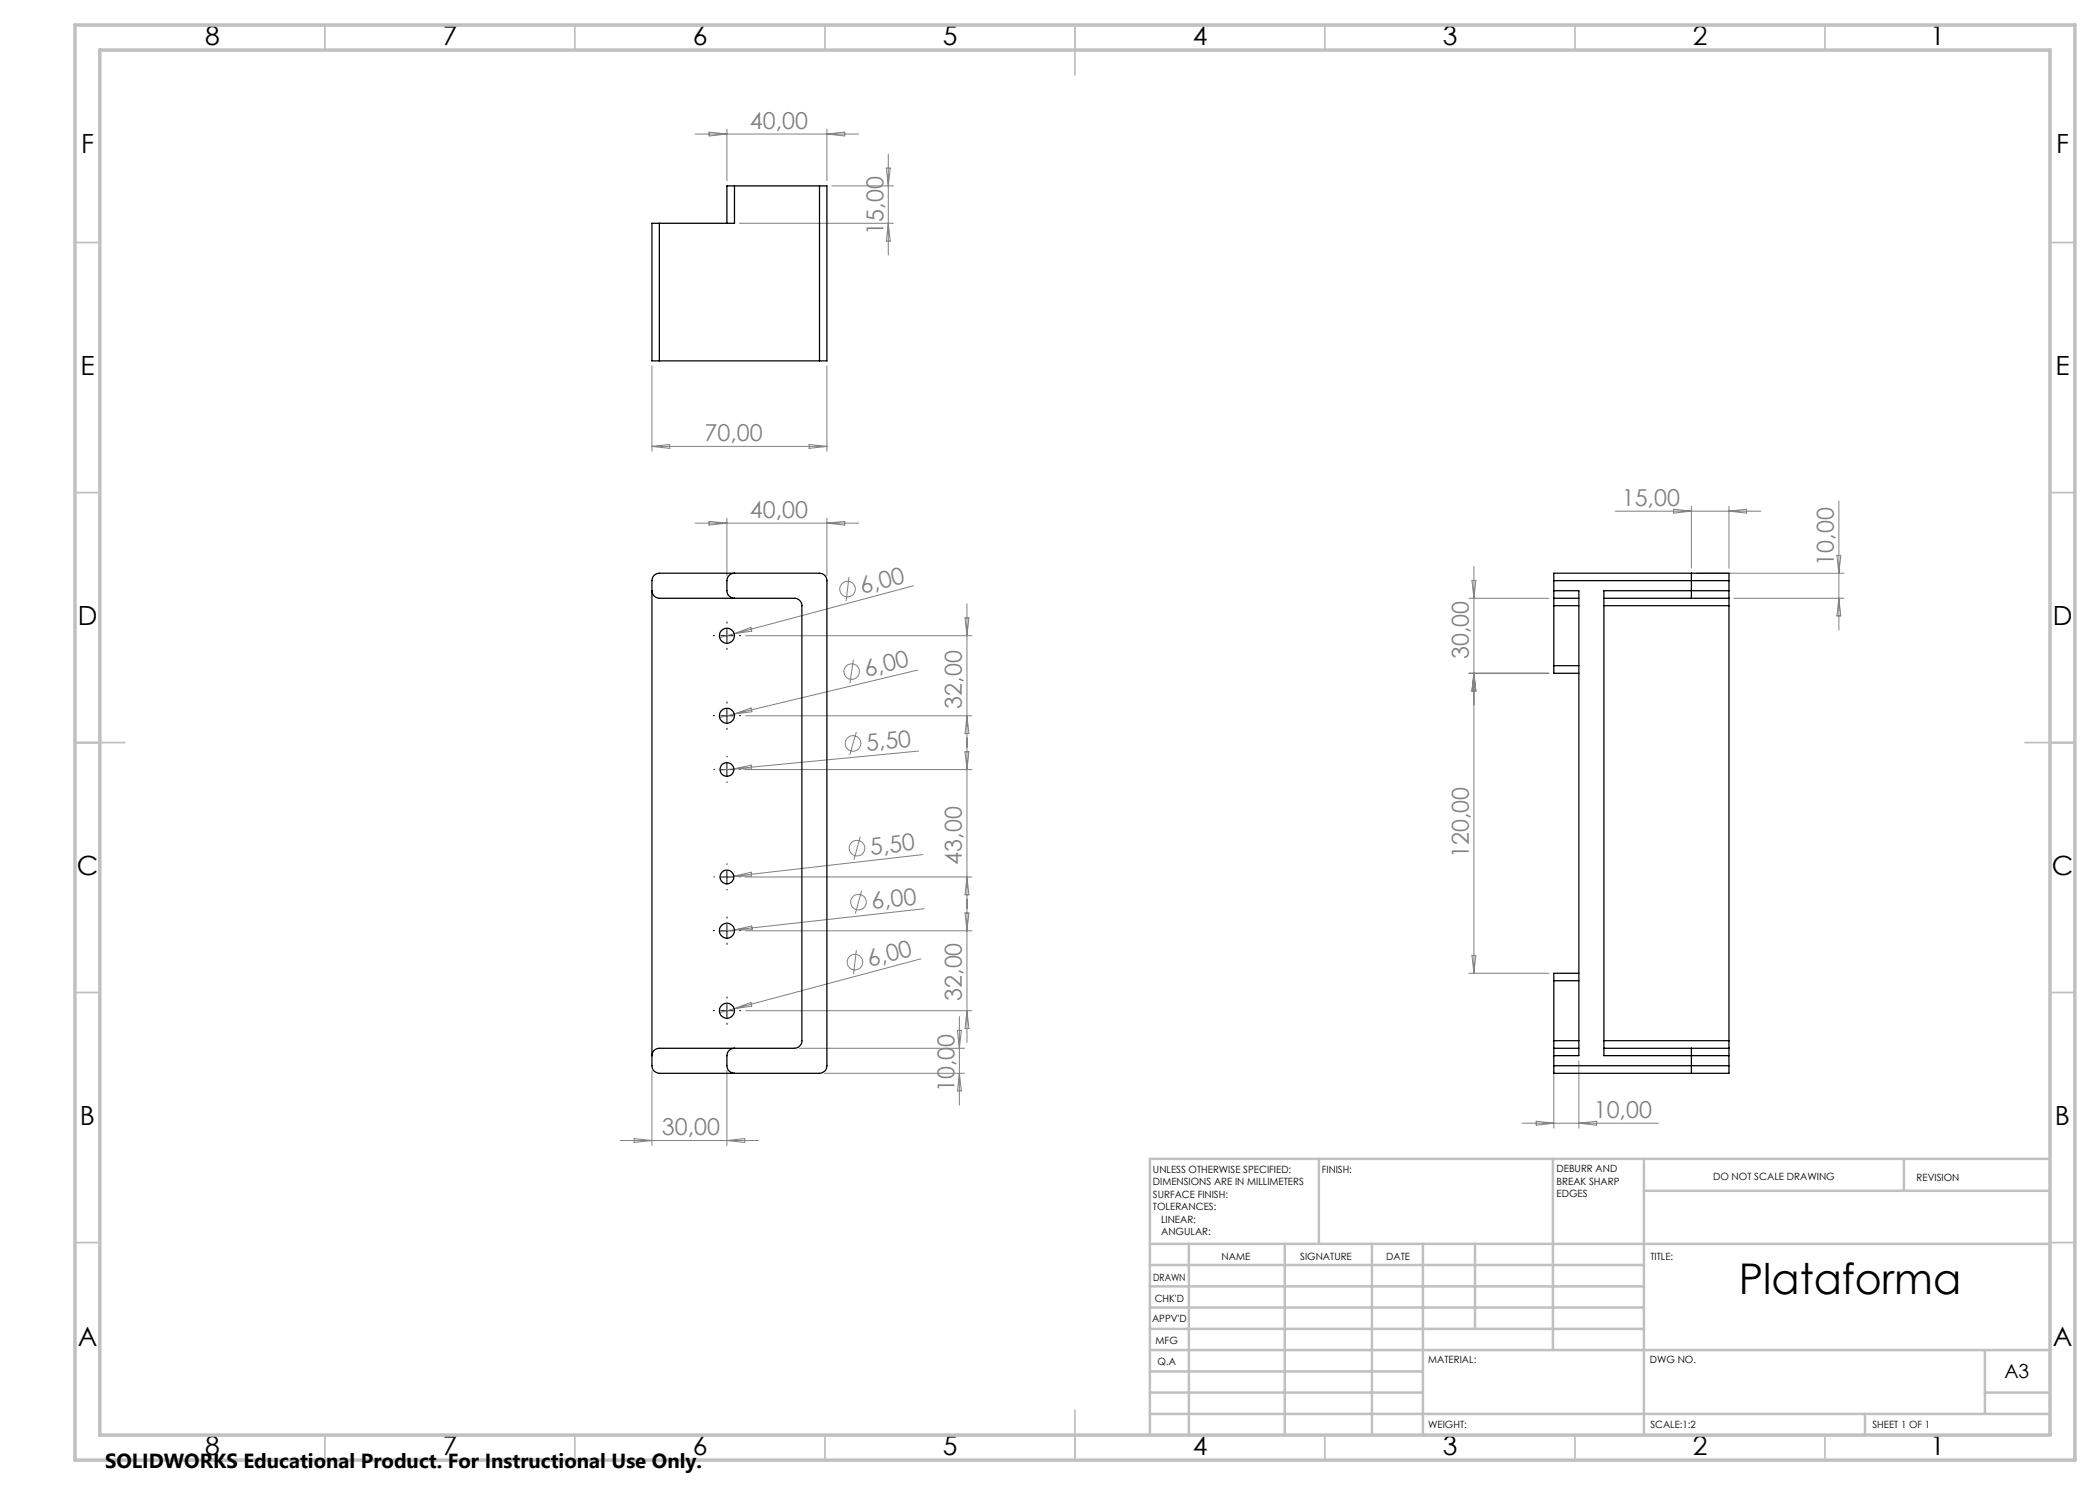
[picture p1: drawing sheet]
<svg xmlns="http://www.w3.org/2000/svg" width="420mm" height="297mm" viewBox="0 0 420 297" stroke-linecap="round" stroke-linejoin="round" font-family="sans-serif">
<g fill="none" stroke="#808080" stroke-width=".2">
<path d="M139 26.8h32.7M141.8 26.4l3.6 .4-3.6 .4zM145.4 25.8v10.4M165.4 25.8v10.4M165.4 26.8l3.5-.4v.8zM166.4 37.2h12.3M177.3 33.6h.7l-.3 3.6zM177.7 30.8v20.2M147.9 44.7h30.8M177.7 44.7l.3 3.5h-.7zM130.4 73.2v17.1M165.4 73.2v17.1"/>
<path d="M130.4 89.3h35M130.4 89.3l3.5-.4v.8zM161.8 88.9l3.6 .4-3.6 .4zM139 104.6h32.7M141.8 104.3l3.6 .3-3.6 .4zM145.4 103.6v11.5M165.4 103.6v11.5M165.4 104.6l3.5-.3v.7zM169.8 115.4l-.6 4.8M182.7 117.2l-38.8 10.3M293.8 119.7h16M294.4 116.1h.8l-.4 3.6z"/>
<path d="M294.8 113.3v81.4M323 102.2h29.1M334.7 101.8l3.6 .4-3.6 .4zM338.3 101.2v12.5M339.3 114.6h29.5M345.8 101.2v12.5M345.8 102.2l3.5-.4v.8zM346.8 119.7h22M367.4 111.1h.8l-.4 3.5zM367.8 100.2v25.8M367.8 119.7l.4 3.5h-.8zM146.8 126.7l3.4-1.2 .2 .7z"/>
<path d="M149.1 127.1h45.3M170.7 131.9l-.7 4.8M183.5 134l-36.7 8.8M193 123.6h.8l-.4 3.5zM193.4 120.8v87.7M293.8 134.7h16M294.8 134.7l.4 3.5h-.8zM146.8 153.8l-2.8 .2M146.8 153.8l3.4-.8 .1 .8zM146.8 142.8l-2.9 .7M146.8 142.8l3.4-1.2 .2 .7zM149 153.9h45.4"/>
<path d="M149.1 143.2h45.3M171.3 146.4l-1.4 4.6M183.7 150.2l-36.9 3.6M193 150.4h.8l-.4 3.5zM193.4 143.2l.4 3.5h-.8zM146.8 175.3l-2.8 .2M146.8 175.3l3.4-.9 .1 .8zM149 175.4h45.4M172 167.3l-1.2 4.6M172.3 178.1l-1.2 4.6M184.5 170.9l-37.7 4.4M193.4 175.4l.4 3.6h-.8z"/>
<path d="M146.9 186l-3 .3M146.9 186l3.5-.8 .1 .8zM149.1 186.2h45.3M171.3 190l-.6 4.8M184.2 191.8l-40.3 10.7M184.8 181.7l-37.9 4.3M193 182.6h.8l-.4 3.6zM293.8 194.7h16M294.4 191.1h.8l-.4 3.6zM130.4 214.1v15M145.4 214.1v15M146.8 201.8l3.4-1.3 .2 .7z"/>
<path d="M149.1 202.1h45.3M159.9 209.7h33M164.9 214.7h28M191.5 206.1h.8l-.4 3.6zM191.9 203.3v17.7M191.9 214.7l.4 3.5h-.8zM193.4 202.1l.4 3.6h-.8zM310.8 214.1v11.5M315.8 212.2v13.4M124 228.1h27.7M126.8 227.7l3.6 .4-3.6 .4zM145.4 228.1l3.5-.4v.8z"/>
<path d="M304.4 224.6h27.3M307.2 224.3l3.6 .3-3.6 .4zM315.8 224.6l3.5-.3v.7z"/>
<circle cx="169.5" cy="117.8" r="1.56"/>
<circle cx="170.3" cy="134.3" r="1.56"/>
<circle cx="170.6" cy="148.7" r="1.55"/>
<circle cx="171.4" cy="169.6" r="1.56"/>
<circle cx="171" cy="192.4" r="1.55"/>
<circle cx="171.7" cy="180.4" r="1.57"/>
</g>
<g fill="none" stroke="#000" stroke-width=".2" stroke-dasharray="15.2 1.3 1.3 1.3">
<path d="M142.9 127.1h-.2M145.4 124.6v-.2M145.4 129.6v.3M147.9 127.1h.3M142.9 153.9h-.1M142.9 143.1h-.2M145.4 151.4v-.1M145.4 156.4v.1M145.4 140.6v-.2M145.4 145.6v.3M147.9 153.9h.1M147.9 143.1h.3"/>
<path d="M142.9 175.4h-.1M145.4 172.9v-.1M145.4 177.9v.1M147.9 175.4h.1M142.9 186.1h-.2M145.4 183.6v-.2M145.4 188.6v.3M145.4 199.6v-.2M147.9 186.1h.3M142.9 202.1h-.2M145.4 204.6v.3M147.9 202.1h.3"/>
</g>
<path d="M144.1 127.1h2.5M145.4 125.9v2.5M144.1 153.9h2.5M144.1 143.2h2.5M145.4 141.9v2.5M145.4 152.6v2.5M144.1 175.4h2.5M145.4 174.2v2.4M144.1 186.2h2.5M145.4 184.9v2.5M144.1 202.1h2.5M145.4 200.9v2.5" fill="none" stroke="#000" stroke-width=".2"/>
<g fill="none" stroke="#c0c0c0" stroke-width=".35">
<path d="M65 5v5M115 5v5M165 5v5M215 5v10M265 5v5M315 5v5M365 5v5M15 48.5h5M410 48.5h5M15 98.5h5M410 98.5h5M15 148.5h10"/>
<path d="M405 148.5h10M15 198.5h5M410 198.5h5M15 248.5h5M410 248.5h5M65 287v5M115 287v5M165 287v5M215 282v10M265 287v5M315 287v5M365 287v5"/>
</g>
<g fill="none" stroke="#c0c0c0" stroke-width=".5">
<path d="M263.8 231.8v17M310.6 231.8v38.2M328.8 231.8v55.2M328.8 238.2h81.2M380.8 231.8v6.4M410 231.8h-180v55.2M230 248.8h180M230 257.3h98.8M230 253h98.8M237.8 248.8v38.2M257 248.8v38.2M274.4 248.8v38.2"/>
<path d="M284.6 248.8v38.2M295 248.8v17M230 265.8h98.8M230 261.5h98.8M230 278.5h54.6M230 274.3h54.6M230 270h180M397 278.5h13M397 270v12.8M230 282.8h180M373 282.8v4.2"/>
</g>
<path d="M15 5h400v287h-400zM20 10h390v277h-390z" fill="none" stroke="#c0c0c0" stroke-width=".7"/>
<g fill="none" stroke="#000" stroke-width=".25">
<path d="M146.9 37.2h-1.5v7.5M146.9 37.2v7.5h-15M146.9 37.2h17M163.9 37.2h1.5v35h-1.5M163.9 37.2v35M131.9 44.7h-1.5v27.5h1.5M131.9 44.7v27.5M131.9 72.2h32M130.4 118.1a1.51 1.51 0 0 0 1.5 1.6h27a1.45 1.45 0 0 1 1.5 1.4v87a1.51 1.51 0 0 1-1.5 1.6h-27a1.45 1.45 0 0 0-1.5 1.4M130.8 115.1l.5-.3 .6-.2h32a1.45 1.45 0 0 1 1.5 1.5v97a1.51 1.51 0 0 1-1.5 1.6h-32a1.51 1.51 0 0 1-1.5-1.6v-97l.1-.5zM146.9 114.6a1.51 1.51 0 0 0-1.5 1.5v2a1.57 1.57 0 0 0 1.5 1.6M310.8 116.1v-1.5h35v1.5"/>
<path d="M310.8 118.1v1.6M310.8 119.7v1.4M310.8 119.7h5M310.8 118.1h5v93h-5M310.8 116.1h35M310.8 116.1v2M320.8 119.7h25M338.3 114.6v5.1M345.8 118.1v1.6M345.8 119.7v1.4M345.8 118.1h-25v93h25M345.8 116.1v2"/>
<path d="M310.8 133.1v1.6h5M310.8 121.1v12M310.8 121.1h5M310.8 133.1h5M320.8 121.1h25M345.8 121.1v87M310.8 196.1v12M310.8 196.1h5M315.8 194.7h-5v1.4M146.9 209.7a1.51 1.51 0 0 0-1.5 1.4v2a1.57 1.57 0 0 0 1.5 1.6M310.8 213.1v1.6h35v-1.6M310.8 209.7v1.4"/>
<path d="M310.8 208.1v1.6M310.8 209.7h5M310.8 213.1h35M310.8 211.1v2M310.8 208.1h5M320.8 209.7h25M320.8 208.1h25M338.3 209.7v5M345.8 209.7v1.4M345.8 208.1v1.6M345.8 211.1v2"/>
<circle cx="145.4" cy="127.1" r="1.51"/>
<circle cx="145.4" cy="143.1" r="1.49"/>
<circle cx="145.4" cy="153.9" r="1.38"/>
<circle cx="145.4" cy="175.4" r="1.38"/>
<circle cx="145.4" cy="186.1" r="1.51"/>
<circle cx="145.4" cy="202.1" r="1.51"/>
</g>
<text font-size="8.5" x="347.8" y="258.8">Plataforma</text>
<g font-size="5.3">
<text x="41" y="8.9">8</text>
<text x="88.5" y="8.9">7</text>
<text x="138.5" y="8.9">6</text>
<text x="188.5" y="8.9">5</text>
<text x="238.5" y="8.9">4</text>
<text x="288.5" y="8.9">3</text>
<text x="338.5" y="8.9">2</text>
<text x="386" y="8.9">1</text>
<text x="16.2" y="30.7">F</text>
<text x="411.2" y="30.7">F</text>
<text x="16.1" y="74.9">E</text>
<text x="411.1" y="74.9">E</text>
<text x="15.5" y="124.9">D</text>
<text x="410.5" y="124.9">D</text>
<text x="15.4" y="174.9">C</text>
<text x="410.4" y="174.9">C</text>
<text x="16" y="224.9">B</text>
<text x="411" y="224.9">B</text>
<text x="15.5" y="269.2">A</text>
<text x="410.5" y="269.2">A</text>
<text x="41" y="290.9">8</text>
<text x="88.5" y="290.9">7</text>
<text x="138.5" y="290.9">6</text>
<text x="188.5" y="290.9">5</text>
<text x="238.5" y="290.9">4</text>
<text x="288.5" y="290.9">3</text>
<text x="338.5" y="290.9">2</text>
<text x="386" y="290.9">1</text>
</g>
<g font-size="4.7" fill="#808080">
<text x="150" y="25.8">40,00</text>
<text x="176.7" y="46.9" transform="rotate(-90 176.7 46.9)">15,00</text>
<text x="140.9" y="88.2">70,00</text>
<text x="324.4" y="101.2">15,00</text>
<text x="150" y="103.6">40,00</text>
<text x="366.8" y="113.1" transform="rotate(-90 366.8 113.1)">10,00</text>
<text x="172.5" y="118.8" transform="rotate(-15 172.5 118.8)">6,00</text>
<text x="293.8" y="131.9" transform="rotate(-90 293.8 131.9)">30,00</text>
<text x="173.2" y="135.4" transform="rotate(-13 173.2 135.4)">6,00</text>
<text x="192.4" y="141.7" transform="rotate(-90 192.4 141.7)">32,00</text>
<text x="173.3" y="150.1" transform="rotate(-6 173.3 150.1)">5,50</text>
<text x="174.2" y="171" transform="rotate(-7 174.2 171)">5,50</text>
<text x="192.4" y="172.9" transform="rotate(-90 192.4 172.9)">43,00</text>
<text x="293.8" y="171.6" transform="rotate(-90 293.8 171.6)">120,00</text>
<text x="174.5" y="181.8" transform="rotate(-6 174.5 181.8)">6,00</text>
<text x="173.9" y="193.4" transform="rotate(-15 173.9 193.4)">6,00</text>
<text x="192.4" y="200.2" transform="rotate(-90 192.4 200.2)">32,00</text>
<text x="190.9" y="218.4" transform="rotate(-90 190.9 218.4)">10,00</text>
<text x="132.4" y="227.1">30,00</text>
<text x="318.8" y="223.6">10,00</text>
</g>
<text font-size="4.1" x="21" y="293.7">SOLIDWORKS Educational Product. For Instructional Use Only.</text>
<text font-size="3.9" x="400.9" y="275.5">A3</text>
<g font-size="2">
<text x="230.6" y="234.6">UNLESS OTHERWISE SPECIFIED:</text>
<text x="230.6" y="237.1">DIMENSIONS ARE IN MILLIMETERS</text>
<text x="230.6" y="239.6">SURFACE FINISH:</text>
<text x="264.4" y="234.6">FINISH:</text>
<text x="311.3" y="234.5">DEBURR AND</text>
<text x="311.3" y="237">BREAK SHARP</text>
<text x="311.3" y="239.5">EDGES</text>
<text x="342.6" y="236">DO NOT SCALE DRAWING</text>
<text x="383.3" y="236.2">REVISION</text>
<text x="230.6" y="242.1">TOLERANCES:</text>
<text x="232.2" y="244.6">LINEAR:</text>
<text x="232.2" y="247.1">ANGULAR:</text>
<text x="244.3" y="252">NAME</text>
<text x="260" y="251.9">SIGNATURE</text>
<text x="277.2" y="251.9">DATE</text>
<text x="330.1" y="251.9">TITLE:</text>
<text x="230.6" y="256.1">DRAWN</text>
<text x="230.9" y="260.3">CHK'D</text>
<text x="230.4" y="264.4">APPV'D</text>
<text x="231.1" y="268.8">MFG</text>
<text x="231.5" y="273">Q.A</text>
<text x="285.6" y="272.5">MATERIAL:</text>
<text x="330" y="272.5">DWG NO.</text>
<text x="285.6" y="285.5">WEIGHT:</text>
<text x="330.1" y="285.6">SCALE:1:2</text>
<text x="374.5" y="285.6">SHEET 1 OF 1</text>
</g>
</svg>
